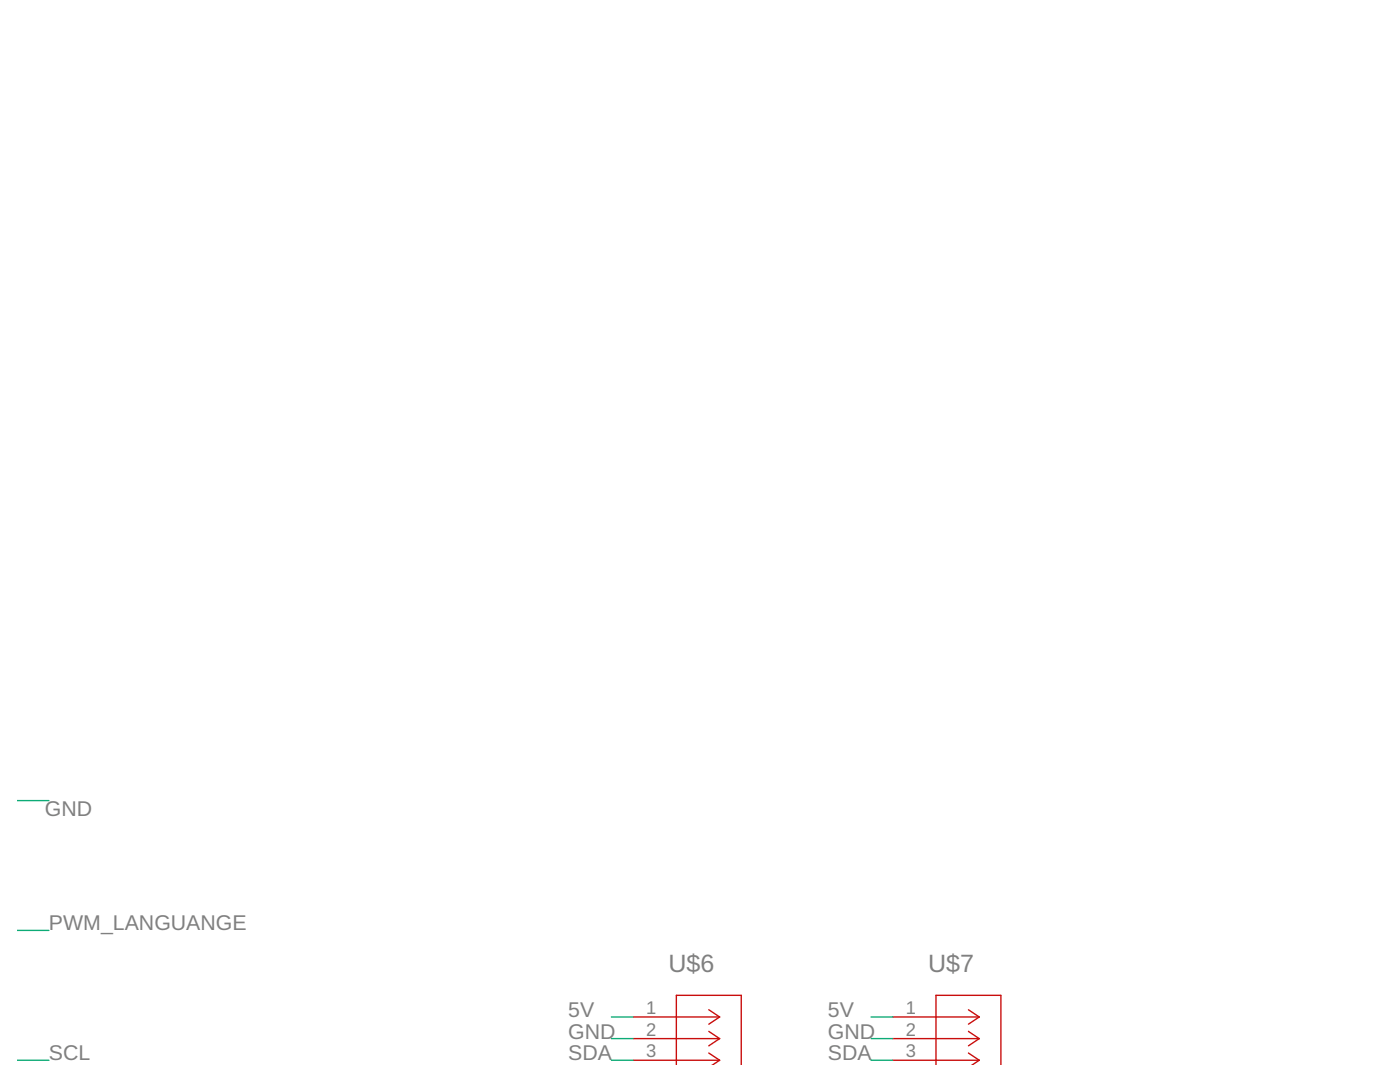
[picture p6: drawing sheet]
<svg xmlns="http://www.w3.org/2000/svg" width="279mm" height="216mm" viewBox="0 0 279 216" stroke-linecap="round" stroke-linejoin="round" font-family="sans-serif">
<g fill="none" stroke="#c90d0c" stroke-width=".28">
<path d="M126.3 202.9h17.3M126.3 207.2h17.3M126.3 211.6h17.3M135 212.5v-13.9h12.9v13.9M141.5 201.5l2.1 1.4M141.5 205.8l2.1 1.4M141.5 210.1l2.1 1.5M143.6 202.9l-2.1 1.5M143.6 207.2l-2.1 1.5M143.6 211.6l-1.3 .9M178.2 202.9h17.2M178.2 207.2h17.2"/>
<path d="M178.2 211.6h17.2M186.8 212.5v-13.9h12.9v13.9M193.3 201.5l2.1 1.4M193.3 205.8l2.1 1.4M193.3 210.1l2.1 1.5M195.4 202.9l-2.1 1.5M195.4 207.2l-2.1 1.5M195.4 211.6l-1.3 .9"/>
</g>
<path d="M3.4 159.7h6.4M3.4 185.7h6.4M3.4 211.6h6.4M122 207.2h4.3M122 211.6h4.3M122 202.9h4.3M173.8 207.2h4.4M173.8 211.6h4.4M173.8 202.9h4.4" fill="none" stroke="#0dab76" stroke-width=".28"/>
<g font-size="5" fill="#808080">
<text x="133.4" y="193.9">U$6</text>
<text x="185.2" y="193.9">U$7</text>
</g>
<g font-size="4.3" fill="#808080">
<text x="9" y="162.8">GND</text>
<text x="9.8" y="185.7">PWM_LANGUANGE</text>
<text x="113.4" y="202.9">5V</text>
<text x="165.2" y="202.9">5V</text>
<text x="113.4" y="207.2">GND</text>
<text x="165.2" y="207.2">GND</text>
<text x="9.8" y="211.6">SCL</text>
<text x="113.4" y="211.6">SDA</text>
<text x="165.2" y="211.6">SDA</text>
</g>
<g font-size="3.7" fill="#808080">
<text x="129" y="202.3">1</text>
<text x="180.8" y="202.3">1</text>
<text x="129" y="206.6">2</text>
<text x="180.8" y="206.6">2</text>
<text x="129" y="211">3</text>
<text x="180.8" y="211">3</text>
</g>
</svg>
